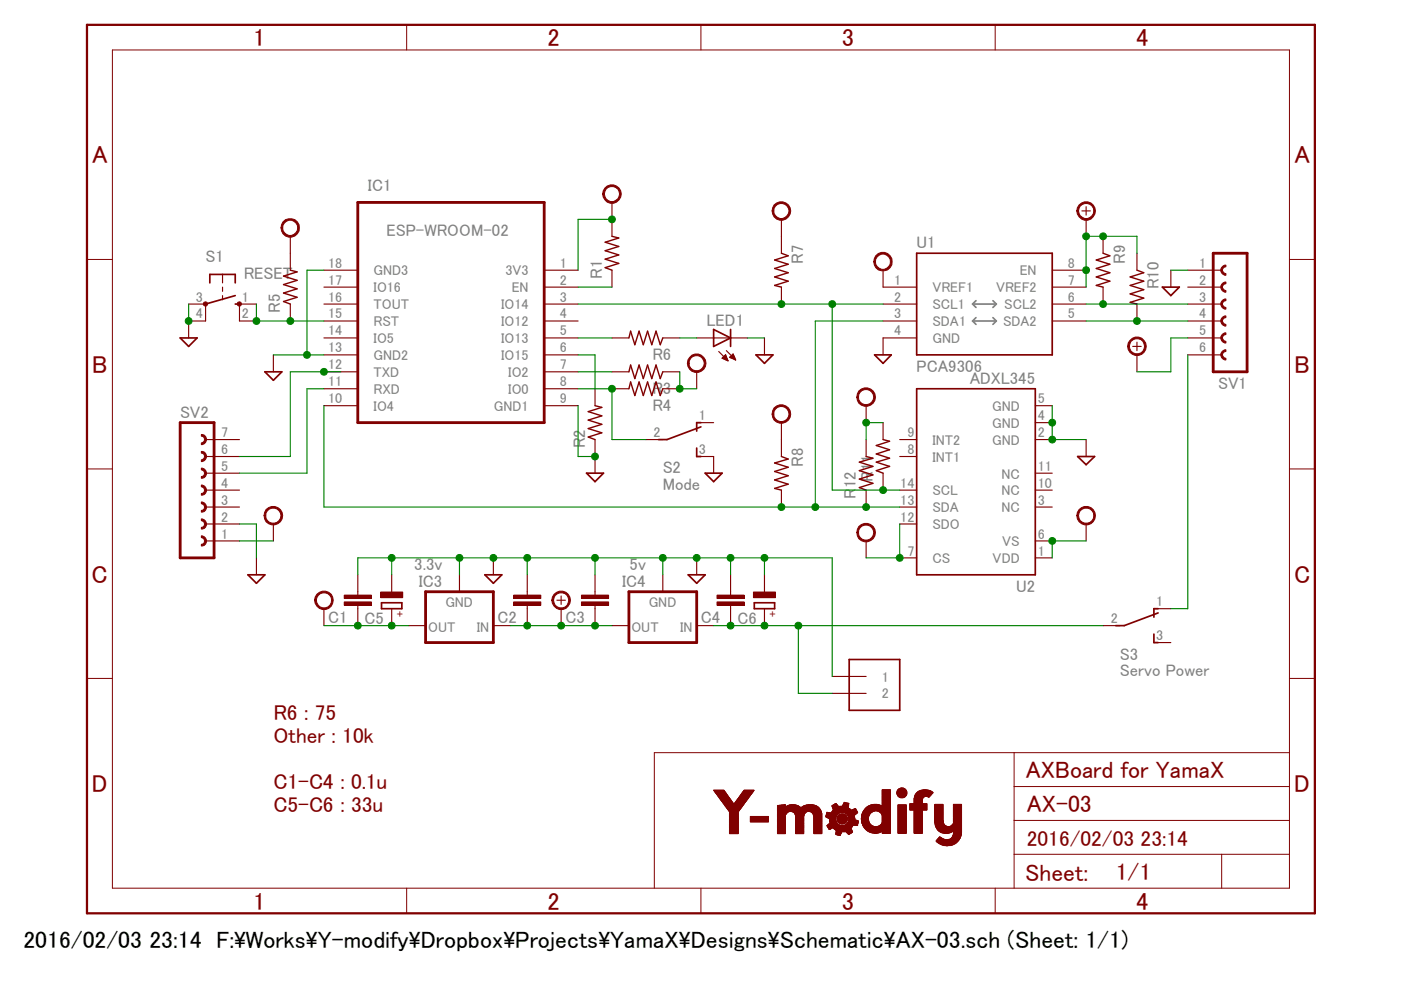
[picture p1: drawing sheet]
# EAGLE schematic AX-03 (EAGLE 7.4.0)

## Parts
C1  C-EU025-024X044  [C025-024X044]
C2  C-EU025-024X044  [C025-024X044]
C3  C-EU025-024X044  [C025-024X044]
C4  C-EU025-024X044  [C025-024X044]
C5  CPOL-EUE5-8.5  [E5-8,5]
C6  CPOL-EUE5-8.5  [E5-8,5]
IC1  ESP-WROOM-02  ESP-WROOM-02FRONT-FACE  [FRONT-FACE]
IC3  3.3v  78XXL  [78XXL]
IC4  5v  78XXL  [78XXL]
J1  1X2-3.5MM  [1X2-3.5MM]
LED1  LED3MM  [LED3MM]
R1  R-US_0204/7  [0204/7]
R2  R-US_0204/7  [0204/7]
R3  R-US_0204/7  [0204/7]
R4  R-US_0204/7  [0204/7]
R5  R-US_0204/7  [0204/7]
R6  R-US_0204/7  [0204/7]
R7  R-US_0204/7  [0204/7]
R8  R-US_0204/7  [0204/7]
R9  R-US_0204/7  [0204/7]
R10  R-US_0204/7  [0204/7]
R11  R-US_0204/7  [0204/7]
R12  R-US_0204/7  [0204/7]
S1  RESET  10-XX  [B3F-10XX]
S2  Mode  TL36YO  [TL3XYO]
S3  Servo Power  TL36YO  [TL3XYO]
SV1  FE06-1  [FE06]
SV2  FE07-1  [FE07]
U1  PCA9306  [PSOP-8]
U2  ADXL345  [LGA14]
U$1  Y-MODIFY  [Y-MODIFY]

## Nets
+5V: C2.1 C3.1 IC3.IN IC4.OUT R9.1 R10.1 SV1.5 U1.7(VREF2) U1.8(EN)
GND: C1.2 C2.2 C3.2 C4.2 C5.- C6.- IC1.9(GND1) IC1.13(GND2) IC1.18(GND3) IC3.GND IC4.GND J1.1 LED1.K(C) R2.1 S1.3(P) S1.4(P1) S2.3(S) SV1.1 SV2.2 U1.4(GND) U2.2(GND) U2.4(GND) U2.5(GND)
N$1: IC1.10(IO4) R8.2 R12.1 U1.3(SDA1) U2.13(SDA)
N$2: IC1.15(RST) R5.1 S1.1(S) S1.2(S1)
N$3: IC1.8(IO0) R4.2 S2.2(P)
N$4: IC1.7(IO2) R3.2
N$5: IC1.2(EN) R1.1
N$6: IC1.5(IO13) R6.2
N$7: IC1.6(IO15) R2.2
N$8: LED1.A R6.1
N$9: IC1.3(IO14) R7.2 R11.1 U1.2(SCL1) U2.14(SCL)
N$10: IC1.12(TXD) SV2.6
N$11: R9.2 SV1.3 U1.6(SCL2)
N$12: R10.2 SV1.4 U1.5(SDA2)
N$13: IC1.11(RXD) SV2.5
N$14: S3.1(O) SV1.6
N$15: C4.1 C6.+ IC4.IN J1.2 S3.2(P)
VCC: C1.1 C5.+ IC1.1(3V3) IC3.OUT R1.2 R3.1 R4.1 R5.2 R7.1 R8.1 R11.2 R12.2 SV2.1 U1.1(VREF1) U2.1(VDD) U2.6(VS) U2.7(CS) U2.12(SDO)
Unconnected: IC1.4(IO12) IC1.14(IO5) IC1.16(TOUT) IC1.17(IO16) S2.1(O) S3.3(S) SV1.2 SV2.3 SV2.4 SV2.7 U2.3(NC) U2.8(INT1) U2.9(INT2) U2.10(NC) U2.11(NC)

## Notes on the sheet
- AXBoard for YamaX
- R6 : 75
  Other : 10k
  
  C1-C4 : 0.1u
  C5-C6 : 33u

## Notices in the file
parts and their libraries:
SparkFun-DigitalIC: Licensing: Creative Commons ShareAlike 4.0 International - https://creativecommons.org/licenses/by-sa/4.0
